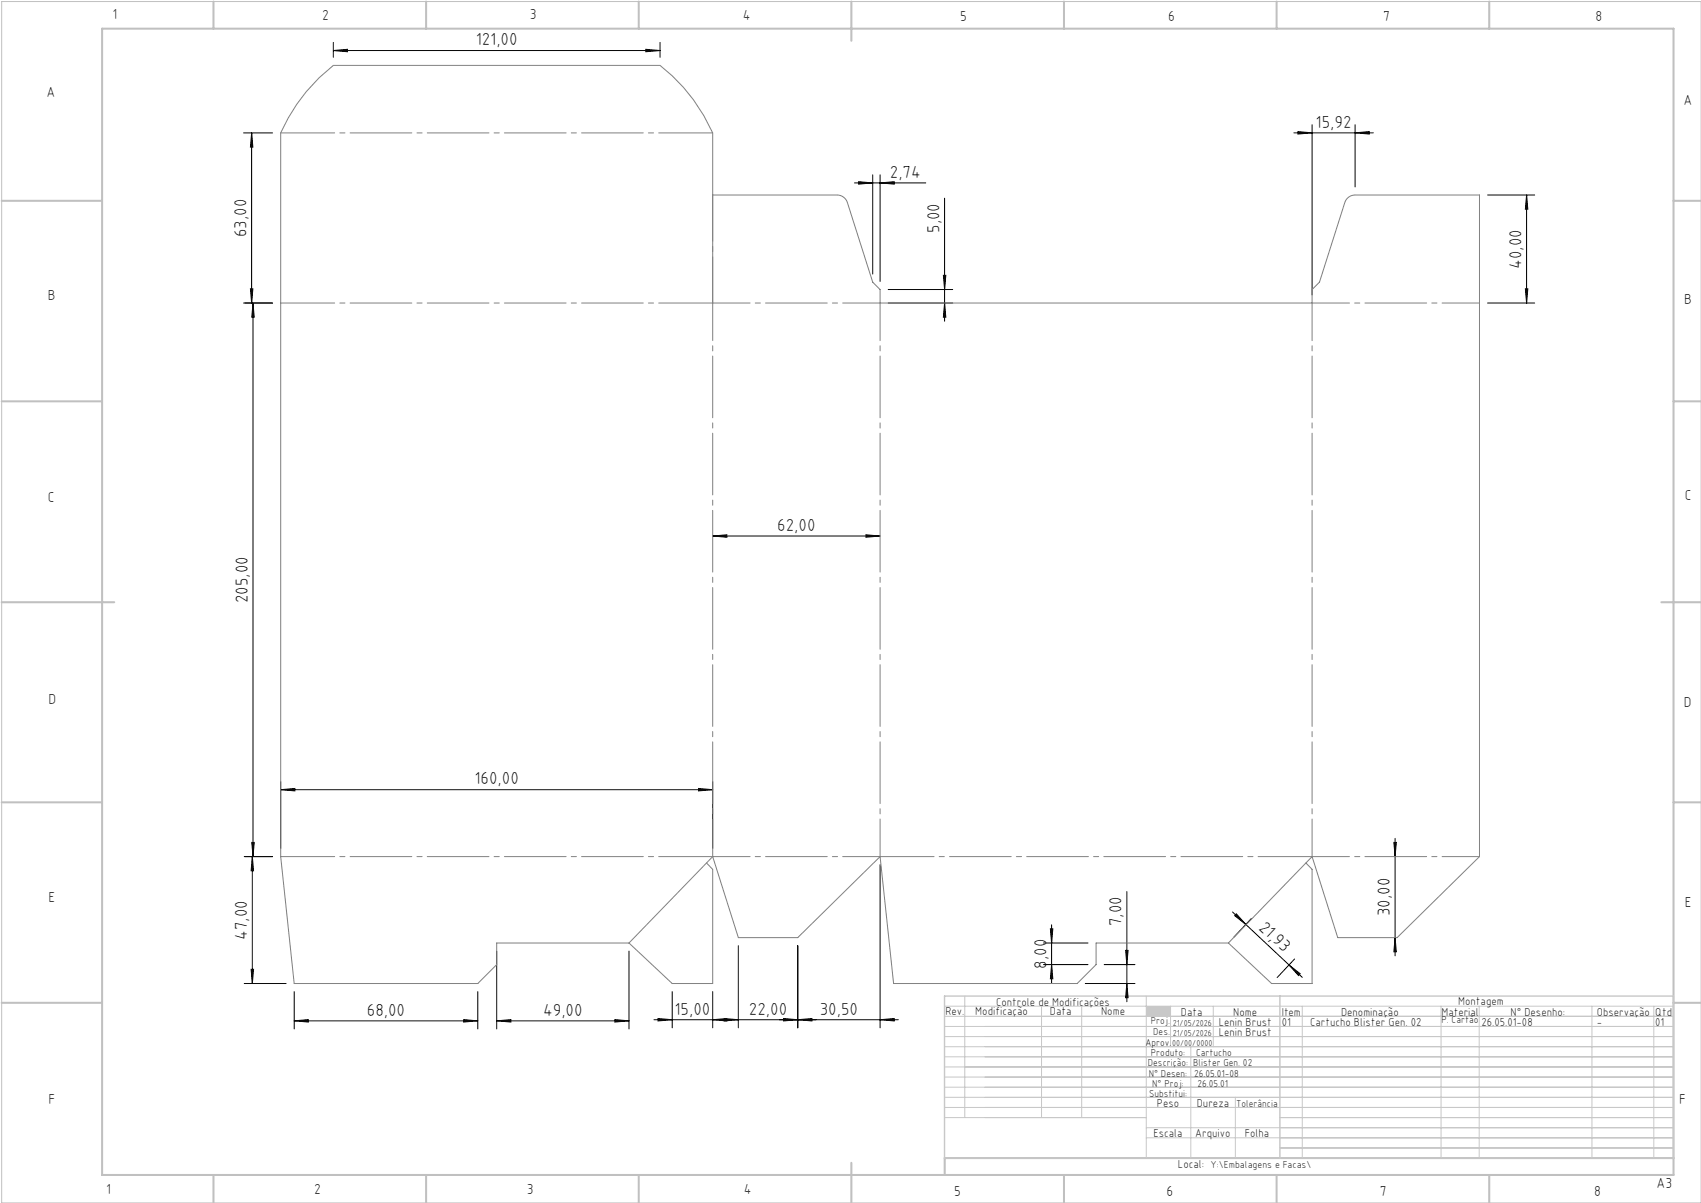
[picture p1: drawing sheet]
<svg xmlns="http://www.w3.org/2000/svg" width="420mm" height="297mm" viewBox="0 0 420 297" stroke-linecap="round" stroke-linejoin="round" font-family="sans-serif">
<path d="M.4 .4h419.6v296.6h-419.6z" fill="none" stroke="#c0c0c0" stroke-width=".25"/>
<g fill="none" stroke="#c0c0c0" stroke-width=".5">
<path d="M25.2 7.1h388v283h-388zM52.7 .4v6.7M105.2 .4v6.7M157.7 .4v6.7M210.2 .4v9.7M262.7 .4v6.7M315.2 .4v6.7M367.7 .4v6.7M.4 49.6h24.8M413.2 49.6h6.8M.4 99.1h24.8M413.2 99.1h6.8"/>
<path d="M.4 148.7h27.8M410.2 148.7h9.8M.4 198.1h24.8M413.2 198.1h6.8M.4 247.6h24.8M413.2 247.6h6.8M52.7 290.1v6.9M105.2 290.1v6.9M157.7 290.1v6.9M210.2 287.1v9.9M262.7 290.1v6.9M315.2 290.1v6.9"/>
<path d="M367.7 290.1v6.9M413.2 285.9h-179.9v4.2"/>
</g>
<g fill="none" stroke="#c3c8d2" stroke-width=".25">
<path d="M233.2 250.9h180M233.2 248.4h180M233.2 253.4h180M233.2 255.9h180M233.2 258.4h180M238.2 245.9v30M257.2 248.4v27.5M267.1 248.4v27.5M283 245.9v40M289 248.4v10M294 258.4v27.5M299.6 248.4v10"/>
<path d="M321.5 248.4v37.5M355.8 248.4v37.5M365.2 248.4v37.5M393.1 248.4v37.5M408.3 248.4v37.5M233.2 260.9h180M233.2 263.4h180M233.2 265.9h180M233.2 268.4h180M233.2 270.9h180M233.2 273.4h180M233.2 275.9h49.8"/>
<path d="M283 278.4h130.2M305 270.9v15M316 275.9h97.2M283 280.9h130.2M316 283.4h97.2"/>
</g>
<path d="M233.2 245.9h180v40h-180zM316 245.9v40" fill="none" stroke="#c3c8d2" stroke-width=".35"/>
<path d="M283 248.4h6v2.5h-6z" fill-rule="evenodd" fill="#c3c8d2"/>
<g fill="none" stroke="#000" stroke-width=".25">
<path d="M82.3 12.5l3.5-.3v.6zM82.3 10.5v3.6M82.3 12.5h80.7M159.5 12.2l3.5 .3-3.5 .3zM163 10.5v3.6M60.1 32.8h7.2M62.1 32.8l.3 3.5h-.6zM62.1 32.8v42M319.5 32.8h19.6M320.5 32.5l3.5 .3-3.5 .3zM324 30.8v42M334.6 32.8l3.5-.3v.6z"/>
<path d="M334.6 30.8v15.3M211 45.2h17.6M212 44.9l3.5 .3-3.5 .3zM215.5 43.2v24.5M217.3 45.2l3.5-.3v.6zM217.3 43.2v26.3M233.2 48.9v30.4M367.3 48.1h11.6M376.9 48.1v26.7M376.9 48.1l.3 3.5h-.6zM60.1 74.8h7.2M61.8 71.3h.6l-.3 3.5z"/>
<path d="M62.5 74.8l.3 3.5h-.6zM62.5 74.8v136.7M219.3 74.8h15.9M219.3 71.5h15.9M232.9 68h.6l-.3 3.5zM233.2 74.8l.3 3.5h-.6zM367.3 74.8h11.6M376.6 71.3h.6l-.3 3.5zM176 132.3l3.5-.3v.6zM176 132.3h41.3M213.8 132l3.5 .3-3.5 .3zM69.3 195l3.5-.3v.6z"/>
<path d="M69.3 193v16.5M69.3 195h106.7M172.5 194.7l3.5 .3-3.5 .3zM176 193v16.5M60.3 211.5h7M62.2 208h.6l-.3 3.5zM62.3 211.5l.3 3.5h-.6zM62.3 211.5v31.3M217.3 213.5v40.3M344.2 208h.6l-.3 3.5zM344.5 207v29M62 239.3h.6l-.3 3.5z"/>
<path d="M122.6 234.8v19.2M155.3 234.8v19.2M182.3 233.5v20.3M197 233.5v20.3M257.7 238.1h10.9M257.7 232.8h10.9M259.4 229.3h.6l-.3 3.5zM259.7 228.3v14.3M259.7 238.1l.3 3.5h-.6zM272.6 238.1h7.6M277.9 234.6h.6l-.3 3.5zM278.2 220.1v27.2"/>
<path d="M304.3 225.1l17.3 16.2M305.3 225.6l2.3 2.6-2.8-2.1zM309 226.8l-4.3 4.6M318.3 238.2l2.7 2.2-.4 .4zM319.6 236.8l-4.3 4.6M344.5 231.5l.3 3.5h-.6zM60.3 242.8h10.3M72.6 252l3.5-.3v.6zM72.6 252h45.4M72.6 244.8v9.2M114.5 251.7l3.5 .3-3.5 .3zM118 244.8v9.2"/>
<path d="M122.6 252l3.5-.3v.6zM122.6 252h32.7M151.8 251.7l3.5 .3-3.5 .3zM161.5 251.8h60.3M162.5 251.5l3.5 .3-3.5 .3zM166 244.8v9M176 251.8l3.5-.3v.6zM176 244.8v9M178.8 251.5l3.5 .3-3.5 .3zM193.5 251.5l3.5 .3-3.5 .3zM197 251.8l3.5-.3v.6zM217.3 251.8l3.5-.3v.6z"/>
<path d="M268 242.8h12.2M278.2 242.8l.3 3.5h-.6z"/>
</g>
<path d="M176 48.1h30.7l1.4 .4 .7 .7 .4 .8 6.3 19.7 1.8 1.8v3.3h106.7v-3.3l1.8-1.8 6.2-19.7 .5-.8 .7-.7 1.4-.4h30.7v163.4l-20.3 20h-14.7l-6.3-20-20.7 21.3M176 74.8v-42a43.6 43.6 0 0 0-13-16.7h-80.7a43.5 43.5 0 0 0-13 16.7v178.7l3.3 31.3h45.4l4.6-4.7v-5.3h32.7M174.4 213.1l1.6 1.5v28.2h-10l-10.7-10M322.4 213.1l1.6 1.5v28.2h-10l-10.7-10M303.3 232.8h-32.7v5.3l-4.6 4.7h-45.4l-3.3-31.3-20.3 20h-14.7l-6.3-20-20.7 21.3" fill="none" stroke="#808080" stroke-width=".25"/>
<path d="M69.3 32.8h106.7M69.3 74.8h106.7M176 211.5h-106.7M324 211.5h-106.7" fill="none" stroke="#808080" stroke-width=".25" stroke-dasharray="15.2 1.3 1.3 1.3" stroke-dashoffset="1.9"/>
<path d="M176 74.8h41.3M176 74.8v136.7M324 74.8h41.3M324 74.8v136.7M176 211.5h41.3M217.3 211.5v-136.7M324 211.5h41.3" fill="none" stroke="#808080" stroke-width=".25" stroke-dasharray="15.2 1.3 1.3 1.3" stroke-dashoffset="6"/>
<path d="M176 48.1v26.7" fill="none" stroke="#808080" stroke-width=".25" stroke-dasharray="15.2 1.3 1.3 1.3" stroke-dashoffset="3.8"/>
<g fill="#000">
<path d="M82.3 12.5l3.5-.3v.6zM159.5 12.2l3.5 .3-3.5 .3zM178.8 251.5l3.5 .3-3.5 .3zM197 251.8l3.5-.3v.6zM193.5 251.5l3.5 .3-3.5 .3zM217.3 251.8l3.5-.3v.6z"/>
<path d="M62.1 32.8l.3 3.5h-.6zM61.8 71.3h.6l-.3 3.5zM62.3 211.5l.3 3.5h-.6zM62 239.3h.6l-.3 3.5zM259.4 229.3h.6l-.3 3.5zM259.7 238.1l.3 3.5h-.6z"/>
<path d="M376.9 48.1l.3 3.5h-.6zM376.6 71.3h.6l-.3 3.5z"/>
<path d="M172.5 194.7l3.5 .3-3.5 .3zM69.3 195l3.5-.3v.6zM213.8 132l3.5 .3-3.5 .3zM176 132.3l3.5-.3v.6zM176 251.8l3.5-.3v.6zM162.5 251.5l3.5 .3-3.5 .3zM217.3 45.2l3.5-.3v.6zM212 44.9l3.5 .3-3.5 .3zM334.6 32.8l3.5-.3v.6zM320.5 32.5l3.5 .3-3.5 .3z"/>
<path d="M62.2 208h.6l-.3 3.5zM62.5 74.8l.3 3.5h-.6zM344.5 231.5l.3 3.5h-.6zM344.2 208h.6l-.3 3.5zM233.2 74.8l.3 3.5h-.6zM232.9 68h.6l-.3 3.5z"/>
<path d="M305.3 225.6l2.3 2.6-2.8-2.1zM318.3 238.2l2.7 2.2-.4 .4z"/>
<path d="M151.8 251.7l3.5 .3-3.5 .3zM122.6 252l3.5-.3v.6zM114.5 251.7l3.5 .3-3.5 .3zM72.6 252l3.5-.3v.6z"/>
<path d="M278.2 242.8l.3 3.5h-.6zM277.9 234.6h.6l-.3 3.5z"/>
</g>
<g font-size="4.3">
<text x="117.5" y="11.2">121,00</text>
<text x="324.8" y="31.5">15,92</text>
<text x="219.7" y="43.9">2,74</text>
<text x="60.8" y="58.5" transform="rotate(-90 60.8 58.5)">63,00</text>
<text x="231.9" y="57.5" transform="rotate(-90 231.9 57.5)">5,00</text>
<text x="375.6" y="66.4" transform="rotate(-90 375.6 66.4)">40,00</text>
<text x="191.9" y="131">62,00</text>
<text x="61.2" y="148.9" transform="rotate(-90 61.2 148.9)">205,00</text>
<text x="117.2" y="193.7">160,00</text>
<text x="343.2" y="226.2" transform="rotate(-90 343.2 226.2)">30,00</text>
<text x="61" y="232" transform="rotate(-90 61 232)">47,00</text>
<text x="276.9" y="228.7" transform="rotate(-90 276.9 228.7)">7,00</text>
<text x="310.6" y="229.3" transform="rotate(43 310.6 229.3)">21,93</text>
<text x="258.4" y="239.2" transform="rotate(-90 258.4 239.2)">8,00</text>
<text x="90.6" y="250.7">68,00</text>
<text x="134.1" y="250.7">49,00</text>
<text x="166.5" y="250.5">15,00</text>
<text x="184.9" y="250.5">22,00</text>
<text x="202.4" y="250.5">30,50</text>
</g>
<g font-size="3.6">
<text x="27.8" y="4.8">1</text>
<text x="79.5" y="4.9">2</text>
<text x="130.8" y="4.8">3</text>
<text x="183.4" y="4.9">4</text>
<text x="237.1" y="5.1">5</text>
<text x="288.4" y="5.2">6</text>
<text x="341.5" y="5.1">7</text>
<text x="394" y="5.2">8</text>
<text x="11.5" y="24">A</text>
<text x="415.7" y="25.8">A</text>
<text x="11.8" y="74.1">B</text>
<text x="415.8" y="75.1">B</text>
<text x="11.8" y="124">C</text>
<text x="416" y="123.5">C</text>
<text x="12" y="173.7">D</text>
<text x="415.8" y="174.7">D</text>
<text x="12" y="222.6">E</text>
<text x="416" y="223.9">E</text>
<text x="12" y="272.6">F</text>
<text x="414.6" y="272.6">F</text>
<text x="409" y="293.3">A3</text>
<text x="26.2" y="294.8">1</text>
<text x="77.6" y="294.8">2</text>
<text x="130.1" y="294.8">3</text>
<text x="183.7" y="294.7">4</text>
<text x="235.6" y="295.2">5</text>
<text x="288" y="295.2">6</text>
<text x="340.7" y="295.2">7</text>
<text x="393.6" y="295.2">8</text>
</g>
<g font-size="2.9">
<text x="240.8" y="250.6">Modificação</text>
<text x="259.2" y="250.6">Data</text>
<text x="271.9" y="250.6">Nome</text>
<text x="290.9" y="288.4">Local:</text>
</g>
<g font-size="2.8">
<text x="233.4" y="250.6">Rev.</text>
<text x="246" y="248.4">Controle de Modificações</text>
<text x="291.6" y="250.8">Data</text>
<text x="304.5" y="250.8">Nome</text>
<text x="316.5" y="250.9">Item</text>
<text x="331.1" y="250.9">Denominação</text>
<text x="355.9" y="250.9">Material</text>
<text x="360.1" y="248.2">Montagem</text>
<text x="373" y="250.9">N° Desenho:</text>
<text x="394.3" y="250.9">Observação</text>
<text x="408.7" y="250.9">Qtd</text>
<text x="300.9" y="253.3">Lenin Brust</text>
<text x="300.9" y="255.8">Lenin Brust</text>
<text x="316.5" y="253.3">01</text>
<text x="323.5" y="253.3">Cartucho Blister Gen. 02</text>
<text x="365.8" y="253.3">26.05.01-08</text>
<text x="394.3" y="253.3">-</text>
<text x="408.7" y="253.3">01</text>
<text x="285.6" y="273.3">Peso</text>
<text x="295.5" y="273.3">Dureza</text>
<text x="284.8" y="280.8">Escala</text>
<text x="295.1" y="280.8">Arquivo</text>
<text x="307.3" y="280.8">Folha</text>
</g>
<g font-size="2.5">
<text x="284.1" y="252.9">Proj.</text>
<text x="284.8" y="255.5">Des.</text>
<text x="355.9" y="252.6">P. Cartão</text>
<text x="282.8" y="258.3">Aprov.</text>
<text x="283.4" y="263.3">Descrição:</text>
<text x="284.2" y="260.7">Produto:</text>
<text x="294.6" y="263.2">Blister Gen. 02</text>
<text x="295.3" y="260.7">Cartucho</text>
<text x="283.7" y="265.9">N° Desen:</text>
<text x="284.5" y="268.3">N° Proj:</text>
<text x="294.8" y="265.8">26.05.01-08</text>
<text x="295.7" y="268.3">26.05.01</text>
<text x="283.7" y="270.9">Substitui:</text>
<text x="305.2" y="273.3">Tolerância</text>
<text x="298.9" y="288.4">Y:\Embalagens e Facas\</text>
</g>
<g font-size="2.1">
<text x="289.6" y="253.3">21/05/2026</text>
<text x="289.6" y="255.8">21/05/2026</text>
<text x="289.4" y="258.3">00/00/0000</text>
</g>
</svg>
